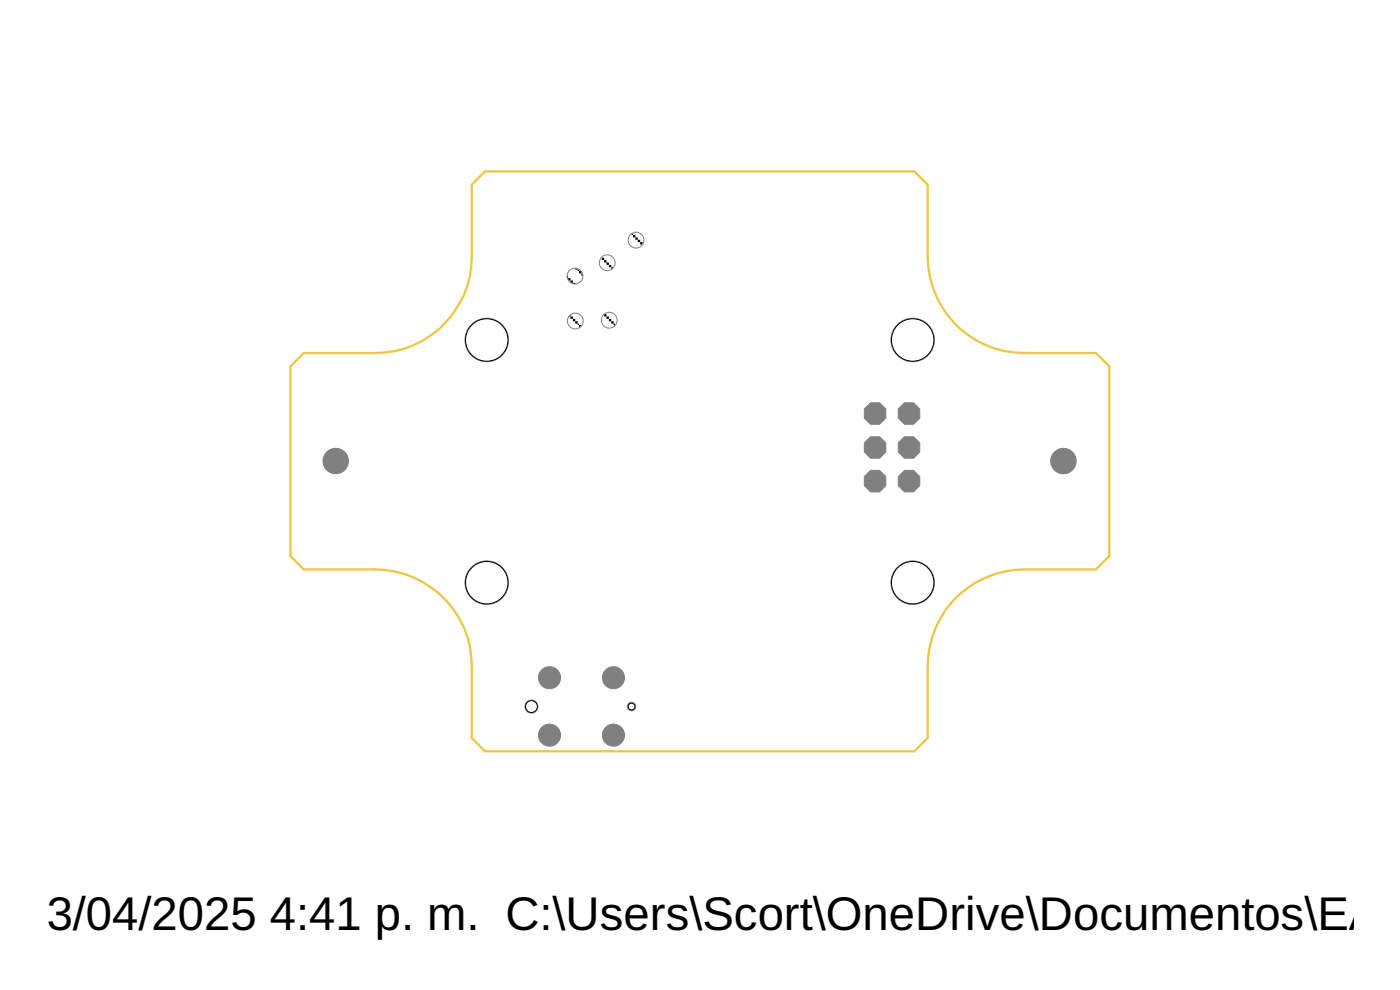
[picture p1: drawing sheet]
<svg xmlns="http://www.w3.org/2000/svg" width="105mm" height="74mm" viewBox="0 0 105 74" stroke-linecap="round" stroke-linejoin="round" font-family="sans-serif">
<g fill="#808080" stroke="#808080" stroke-width=".07">
<circle cx="36.4" cy="25.4" r="1.63"/>
<circle cx="36.4" cy="43.6" r="1.63"/>
<circle cx="68.3" cy="25.4" r="1.63"/>
<circle cx="68.3" cy="43.6" r="1.63"/>
<circle cx="25.1" cy="34.5" r=".95"/>
<circle cx="79.6" cy="34.5" r=".95"/>
<circle cx="43" cy="20.7" r=".59"/>
<circle cx="45.4" cy="19.7" r=".59"/>
<circle cx="47.6" cy="18" r=".59"/>
<circle cx="43.1" cy="24" r=".59"/>
<circle cx="45.6" cy="24" r=".59"/>
<circle cx="47.3" cy="52.9" r=".32"/>
<circle cx="45.9" cy="50.7" r=".83"/>
<circle cx="41.1" cy="50.7" r=".83"/>
<circle cx="39.8" cy="52.9" r=".49"/>
<circle cx="41.1" cy="55" r=".83"/>
<circle cx="45.9" cy="55" r=".83"/>
</g>
<g fill="#808080" stroke="#808080" stroke-width=".07">
<circle cx="65.5" cy="30.9" r=".87"/>
<circle cx="68" cy="30.9" r=".87"/>
<circle cx="65.5" cy="33.5" r=".87"/>
<circle cx="68" cy="33.5" r=".87"/>
<circle cx="65.5" cy="36" r=".87"/>
<circle cx="68" cy="36" r=".87"/>
</g>
<path d="M35.3 13.8l1-1h32.1l1 1v5.4a7.2 7.2 0 0 0 7.3 7.2h5.3l1 1v14.2l-1 1h-5.3a7.2 7.2 0 0 0-7.3 7.2v5.4l-1 1h-32.1l-1-1v-5.4a7.2 7.2 0 0 0-7.2-7.2h-5.4l-1-1v-14.2l1-1h5.4a7.2 7.2 0 0 0 7.2-7.2z" fill="none" stroke="#eec643" stroke-width=".17"/>
<circle cx="36.4" cy="25.4" r="1.59" fill="none" stroke="#eec643" stroke-width=".07"/>
<circle cx="36.4" cy="25.4" r="1.59" fill="#fff" stroke="#000" stroke-width=".07"/>
<circle cx="36.4" cy="43.6" r="1.59" fill="none" stroke="#eec643" stroke-width=".07"/>
<circle cx="36.4" cy="43.6" r="1.59" fill="#fff" stroke="#000" stroke-width=".07"/>
<circle cx="68.3" cy="25.4" r="1.59" fill="none" stroke="#eec643" stroke-width=".07"/>
<circle cx="68.3" cy="25.4" r="1.59" fill="#fff" stroke="#000" stroke-width=".07"/>
<circle cx="68.3" cy="43.6" r="1.59" fill="none" stroke="#eec643" stroke-width=".07"/>
<circle cx="68.3" cy="43.6" r="1.59" fill="#fff" stroke="#000" stroke-width=".07"/>
<circle cx="47.3" cy="52.9" r=".25" fill="none" stroke="#eec643" stroke-width=".07"/>
<circle cx="47.3" cy="52.9" r=".25" fill="#fff" stroke="#000" stroke-width=".07"/>
<circle cx="39.8" cy="52.9" r=".44" fill="none" stroke="#eec643" stroke-width=".07"/>
<circle cx="39.8" cy="52.9" r=".44" fill="#fff" stroke="#000" stroke-width=".07"/>
<g font-size="3.5">
<text x="3.5" y="69.6">3/04/2025</text>
<text x="20.2" y="69.6">4:41 p. m. C:\Users\Scort\OneDrive\Documentos\EAG</text>
</g>
</svg>
